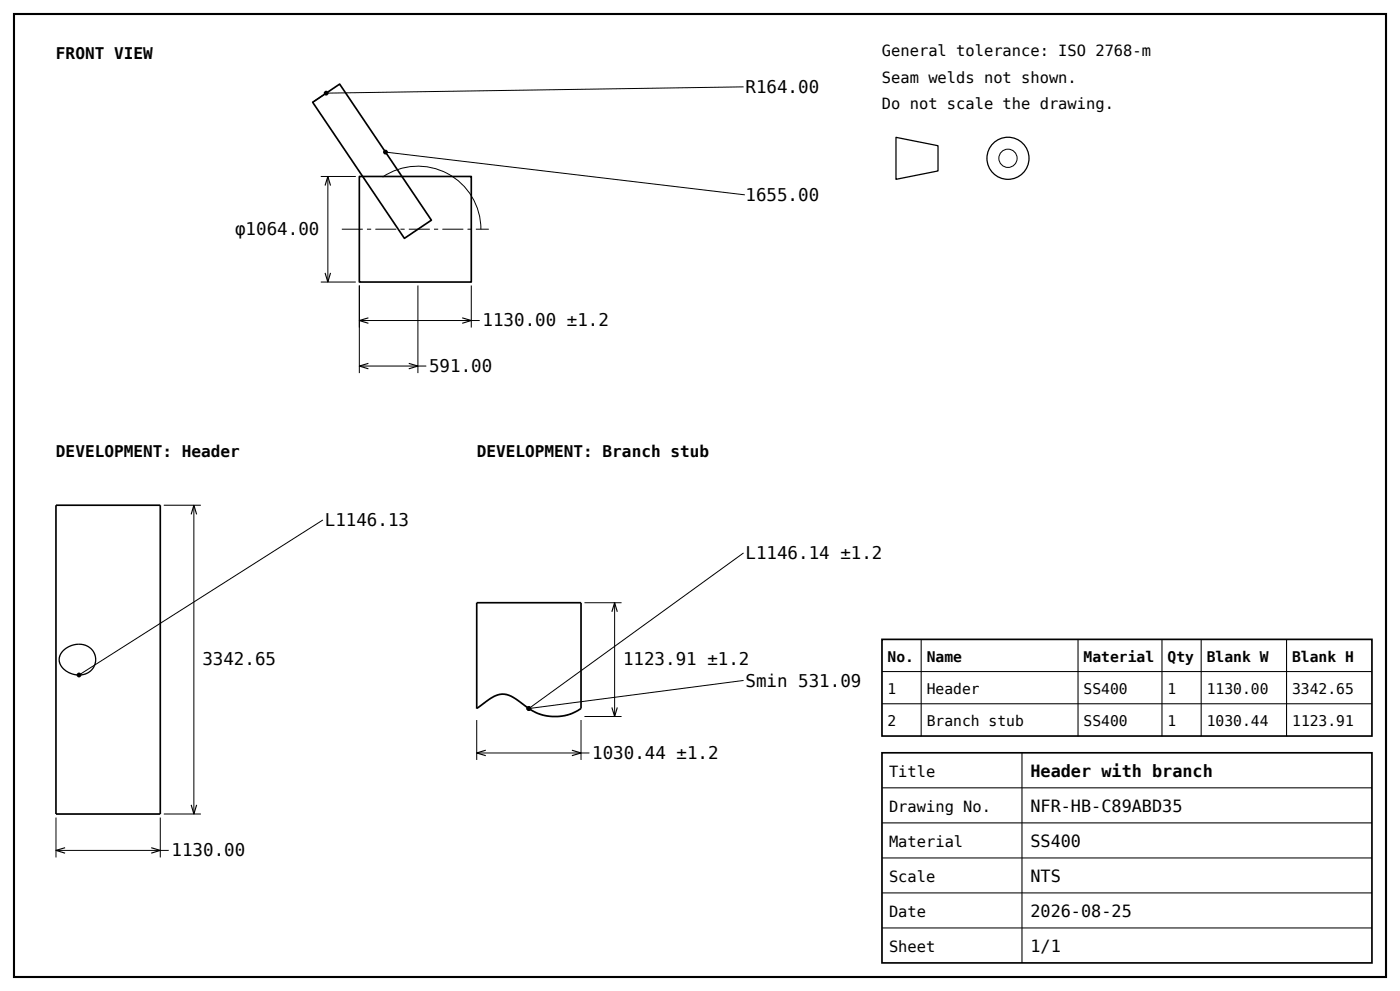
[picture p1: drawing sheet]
<svg xmlns="http://www.w3.org/2000/svg" width="442mm" height="313mm" viewBox="0 0 442 313" stroke-linecap="round" stroke-linejoin="round" font-family="sans-serif">
<path d="M4.4 4.4h433.3v303.9h-433.3z" fill="none" stroke="#000" stroke-width=".66" stroke-linecap="butt"/>
<g fill="none" stroke="#000" stroke-width=".4">
<path d="M282.9 43.3l13.3 2.7v7.9l-13.3 2.7zM19.8 205.5l1.9-1.5 1.8-.6 2.2-.1 1.7 .5 1.7 1.2 .8 1.5 .3 2-.4 1.7-1.2 1.5-2.2 1.2-2.4 .1-2.3-.7-1.9-1.5-1-1.7v-1.9z"/>
<circle cx="318.3" cy="50" r="6.6"/>
</g>
<g fill="none" stroke="#000" stroke-width=".32">
<path d="M101.3 55.7h11.1M103.5 55.7v33.3M120.8 55.9a19.9 19.9 0 0 1 31.1 16.4M101.3 89h11.1M113.5 90.1v27.6M132 90.1v27.6M148.8 90.1v13.3M113.5 101.2h38M113.5 115.5h21.1M51.7 159.4h11.7M61.2 159.4v97.5M184.6 190.2h11.7"/>
<path d="M194.1 190.2v35.9M150.5 227.2v12.6M150.5 237.6h35.6M183.5 227.2v12.6M184.6 226.1h11.7M17.7 258v12.6M50.6 258v12.6M51.7 256.9h11.7M17.7 268.4h35.6"/>
<circle cx="318.3" cy="50" r="2.88"/>
</g>
<path d="M98.7 32.3l8.6-5.8 28.9 43-8.5 5.7zM113.5 55.7h35.3v33.3h-35.3zM17.7 159.4h32.9v97.5h-32.9zM150.5 190.2h33v33.4l-2.6 1.5-2.6 .7-2.2 .3-3.8-.2-3.4-1.2-6.9-4.7-1.5-.7-1.5-.3-1.4 .2-2.1 .9-5 3.5zM278.5 201.8h154.8v30.5h-154.8zM278.5 237.6h154.8v66.3h-154.8z" fill="none" stroke="#000" stroke-width=".53"/>
<g fill="none" stroke="#000" stroke-width=".33">
<path d="M278.5 211.9h154.8M290.9 201.8v30.5M340.4 201.8v30.5M367 201.8v30.5M379.3 201.8v30.5M406.3 201.8v30.5M278.5 222.1h154.8M322.7 237.6v66.3M278.5 248.6h154.8M278.5 259.7h154.8M278.5 270.7h154.8M278.5 281.8h154.8"/>
<path d="M278.5 292.8h154.8"/>
</g>
<path d="M107.9 72.3h46.5" fill="none" stroke="#000" stroke-width=".32" stroke-dasharray="6.6 1.3 1.3 1.3" stroke-linecap="butt"/>
<g fill="none" stroke="#000" stroke-width=".35">
<path d="M102.7 58.6l.8-2.9 .9 2.9M102.7 86.1l.8 2.9 .9-2.9M116.3 100.3l-2.8 .9 2.8 .8M116.3 114.7l-2.8 .8 2.8 .9M129.1 114.7l2.9 .8-2.9 .9M146 100.3l2.8 .9-2.8 .8M60.4 162.3l.8-2.9 .9 2.9M193.2 193.1l.9-2.9 .8 2.9M153.4 236.7l-2.9 .9 2.9 .9M180.6 236.7l2.9 .9-2.9 .9M193.2 223.3l.9 2.8 .8-2.8M60.4 254l.8 2.9 .9-2.9"/>
<path d="M20.6 267.5l-2.9 .9 2.9 .8M47.8 267.5l2.8 .9-2.8 .8"/>
</g>
<path d="M98.7 32.3l4.3-2.9zM103 29.4l131.8-2zM121.7 48l113.5 13.5zM25 213l77-48.9zM167 223.6l67.8-49.1zM167 223.6l67.8-8.9z" fill="#000" stroke="#000" stroke-width=".32"/>
<g fill="#000">
<circle cx="103" cy="29.4" r=".77"/>
<circle cx="121.7" cy="48" r=".77"/>
<circle cx="24.9" cy="213" r=".77"/>
<circle cx="167" cy="223.6" r=".77"/>
</g>
<g font-size="5.5">
<text x="235.4" y="29.4">R164.00</text>
<text x="235.4" y="63.5">1655.00</text>
<text x="74.2" y="74.2">φ1064.00</text>
<text x="152.4" y="103">1130.00 ±1.2</text>
<text x="135.5" y="117.3">591.00</text>
<text x="102.6" y="166.1">L1146.13</text>
<text x="235.4" y="176.5">L1146.14 ±1.2</text>
<text x="63.9" y="210">3342.65</text>
<text x="196.7" y="210">1123.91 ±1.2</text>
<text x="235.4" y="216.7">Smin 531.09</text>
<text x="187" y="239.4">1030.44 ±1.2</text>
<text x="54.2" y="270.2">1130.00</text>
</g>
<g font-size="5.3">
<text x="325.4" y="245.3">Header with branch</text>
<text x="325.4" y="256.4">NFR-HB-C89ABD35</text>
<text x="325.4" y="267.4">SS400</text>
<text x="325.4" y="278.5">NTS</text>
<text x="325.4" y="289.5">2026-08-25</text>
<text x="325.4" y="300.6">1/1</text>
</g>
<g font-size="5.1">
<text x="17.7" y="18.6">FRONT VIEW</text>
<text x="17.7" y="144.3">DEVELOPMENT: Header</text>
<text x="150.5" y="144.3">DEVELOPMENT: Branch stub</text>
</g>
<g font-size="4.9">
<text x="278.5" y="17.7">General tolerance: ISO 2768-m</text>
<text x="278.5" y="26.1">Seam welds not shown.</text>
<text x="278.5" y="34.5">Do not scale the drawing.</text>
<text x="280.7" y="245.1">Title</text>
<text x="280.7" y="256.1">Drawing No.</text>
<text x="280.7" y="267.2">Material</text>
<text x="280.7" y="278.3">Scale</text>
<text x="280.7" y="289.3">Date</text>
<text x="280.7" y="300.4">Sheet</text>
</g>
<g font-size="4.6">
<text x="280.3" y="208.8">No.</text>
<text x="292.7" y="208.8">Name</text>
<text x="342.2" y="208.8">Material</text>
<text x="368.7" y="208.8">Qty</text>
<text x="381.1" y="208.8">Blank W</text>
<text x="408.1" y="208.8">Blank H</text>
<text x="280.3" y="219">1</text>
<text x="292.7" y="219">Header</text>
<text x="342.2" y="219">SS400</text>
<text x="368.7" y="219">1</text>
<text x="381.1" y="219">1130.00</text>
<text x="408.1" y="219">3342.65</text>
<text x="280.3" y="229.2">2</text>
<text x="292.7" y="229.2">Branch stub</text>
<text x="342.2" y="229.2">SS400</text>
<text x="368.7" y="229.2">1</text>
<text x="381.1" y="229.2">1030.44</text>
<text x="408.1" y="229.2">1123.91</text>
</g>
</svg>
